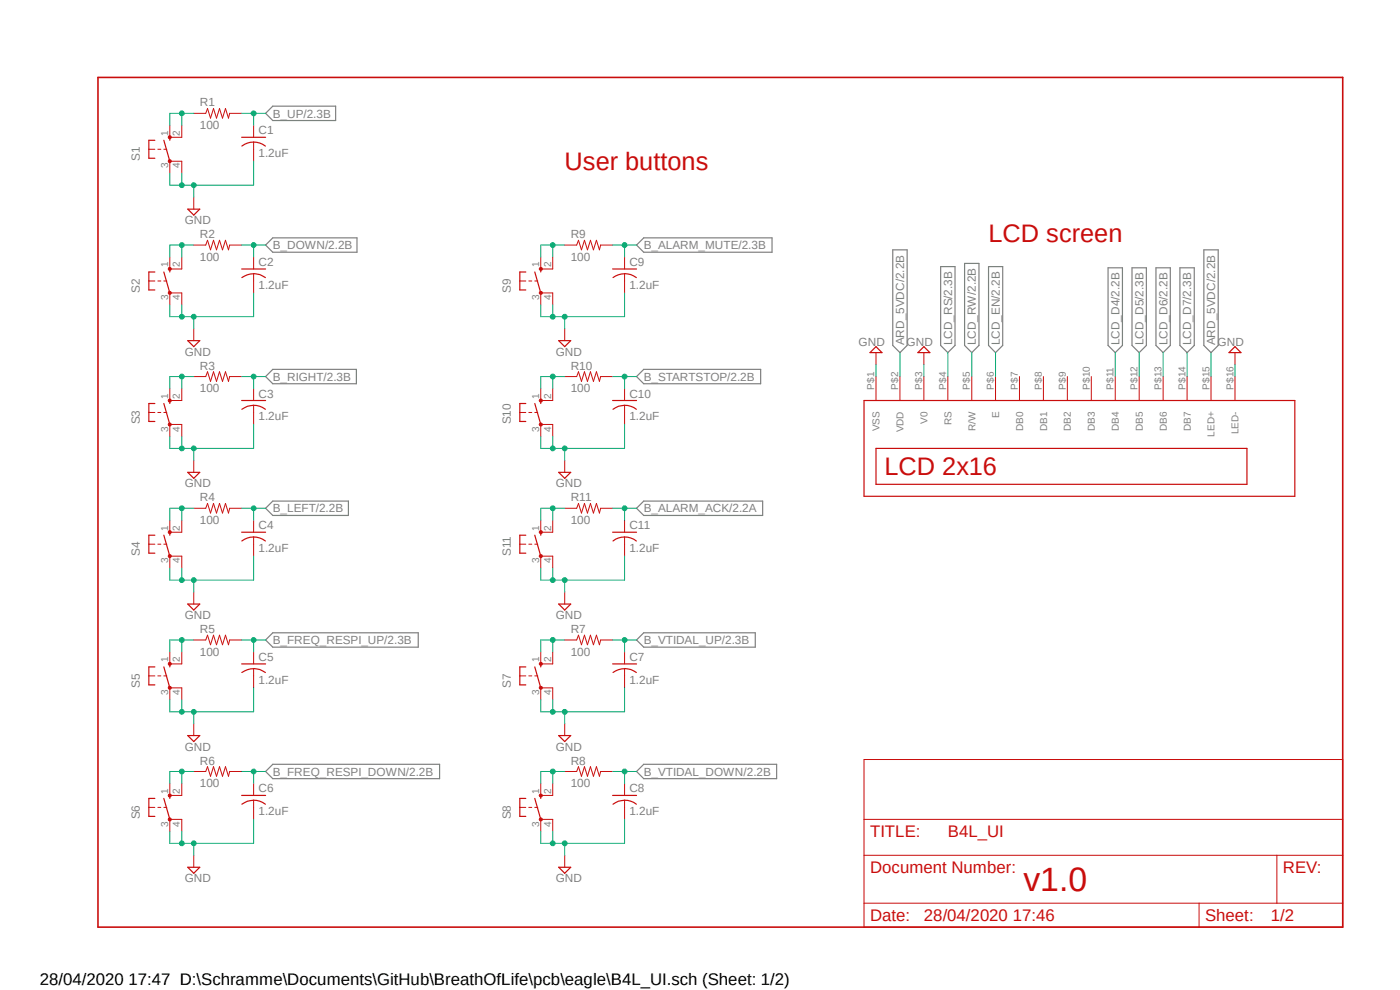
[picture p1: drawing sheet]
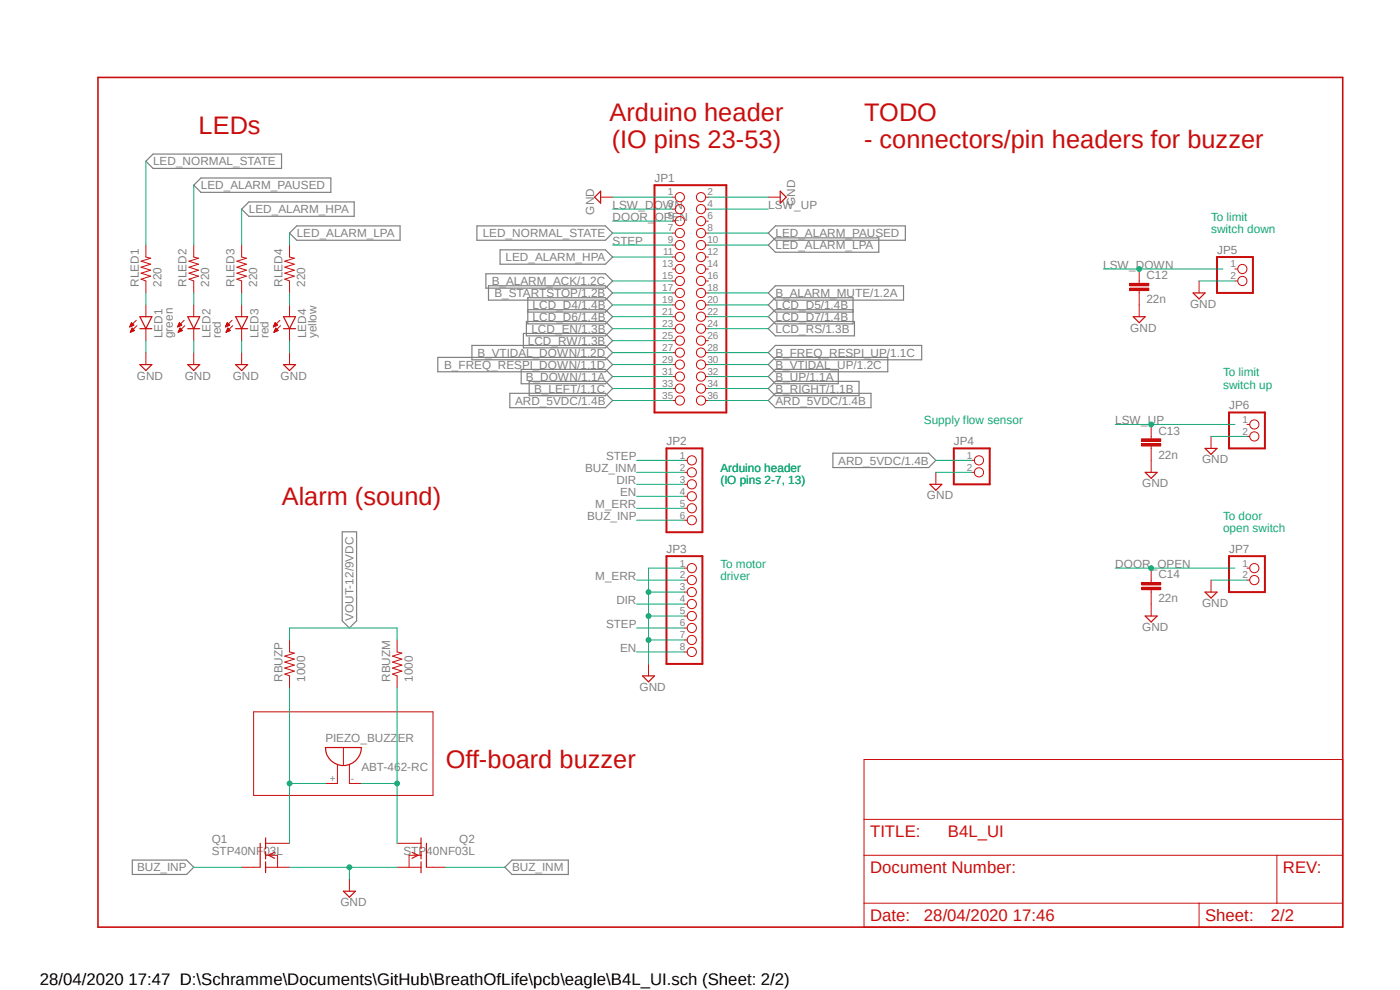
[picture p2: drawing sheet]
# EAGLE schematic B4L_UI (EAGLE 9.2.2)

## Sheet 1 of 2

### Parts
C1  1.2uF  C-US050-050X075  [C050-050X075]
C2  1.2uF  C-US050-050X075  [C050-050X075]
C3  1.2uF  C-US050-050X075  [C050-050X075]
C4  1.2uF  C-US050-050X075  [C050-050X075]
C5  1.2uF  C-US050-050X075  [C050-050X075]
C6  1.2uF  C-US050-050X075  [C050-050X075]
C7  1.2uF  C-US050-050X075  [C050-050X075]
C8  1.2uF  C-US050-050X075  [C050-050X075]
C9  1.2uF  C-US050-050X075  [C050-050X075]
C10  1.2uF  C-US050-050X075  [C050-050X075]
C11  1.2uF  C-US050-050X075  [C050-050X075]
R1  100  R-US_0309/12  [0309/12]
R2  100  R-US_0309/12  [0309/12]
R3  100  R-US_0309/12  [0309/12]
R4  100  R-US_0309/12  [0309/12]
R5  100  R-US_0309/12  [0309/12]
R6  100  R-US_0309/12  [0309/12]
R7  100  R-US_0309/12  [0309/12]
R8  100  R-US_0309/12  [0309/12]
R9  100  R-US_0309/12  [0309/12]
R10  100  R-US_0309/12  [0309/12]
R11  100  R-US_0309/12  [0309/12]
S1  40-XX  [B3F-40XX]
S2  40-XX  [B3F-40XX]
S3  40-XX  [B3F-40XX]
S4  40-XX  [B3F-40XX]
S5  40-XX  [B3F-40XX]
S6  40-XX  [B3F-40XX]
S7  40-XX  [B3F-40XX]
S8  40-XX  [B3F-40XX]
S9  40-XX  [B3F-40XX]
S10  40-XX  [B3F-40XX]
S11  40-XX  [B3F-40XX]
U$1  LCD_MC21605C6W-BNMLW-V2  [LCD_MC21605C6W-BNMLW-V2]

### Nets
ARD_5VDC: U$1.P$2(VDD) U$1.P$15(LED+) ; also sheet 2
B_ALARM_ACK: C11.1 R11.2 ; also sheet 2
B_ALARM_MUTE: C9.1 R9.2 ; also sheet 2
B_DOWN: C2.1 R2.2 ; also sheet 2
B_FREQ_RESPI_DOWN: C6.1 R6.2 ; also sheet 2
B_FREQ_RESPI_UP: C5.1 R5.2 ; also sheet 2
B_LEFT: C4.1 R4.2 ; also sheet 2
B_RIGHT: C3.1 R3.2 ; also sheet 2
B_STARTSTOP: C10.1 R10.2 ; also sheet 2
B_UP: C1.1 R1.2 ; also sheet 2
B_VTIDAL_DOWN: C8.1 R8.2 ; also sheet 2
B_VTIDAL_UP: C7.1 R7.2 ; also sheet 2
GND: C1.2 C2.2 C3.2 C4.2 C5.2 C6.2 C7.2 C8.2 C9.2 C10.2 C11.2 S1.3(P) S1.4(P1) S2.3(P) S2.4(P1) S3.3(P) S3.4(P1) S4.3(P) S4.4(P1) S5.3(P) S5.4(P1) S6.3(P) S6.4(P1) S7.3(P) S7.4(P1) S8.3(P) S8.4(P1) S9.3(P) S9.4(P1) S10.3(P) S10.4(P1) S11.3(P) S11.4(P1) U$1.P$1(VSS) U$1.P$3(V0) U$1.P$16(LED-) ; also sheet 2
LCD_D4: U$1.P$11(DB4) ; also sheet 2
LCD_D5: U$1.P$12(DB5) ; also sheet 2
LCD_D6: U$1.P$13(DB6) ; also sheet 2
LCD_D7: U$1.P$14(DB7) ; also sheet 2
LCD_EN: U$1.P$6(E) ; also sheet 2
LCD_RS: U$1.P$4(RS) ; also sheet 2
LCD_RW: U$1.P$5(R/W) ; also sheet 2
N$1: R1.1 S1.1(S) S1.2(S1)
N$3: R2.1 S2.1(S) S2.2(S1)
N$5: R3.1 S3.1(S) S3.2(S1)
N$7: R4.1 S4.1(S) S4.2(S1)
N$9: R5.1 S5.1(S) S5.2(S1)
N$10: R11.1 S11.1(S) S11.2(S1)
N$11: R9.1 S9.1(S) S9.2(S1)
N$13: R10.1 S10.1(S) S10.2(S1)
N$15: R8.1 S8.1(S) S8.2(S1)
N$17: R7.1 S7.1(S) S7.2(S1)
N$19: R6.1 S6.1(S) S6.2(S1)
Unconnected: U$1.P$7(DB0) U$1.P$8(DB1) U$1.P$9(DB2) U$1.P$10(DB3)

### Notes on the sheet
- User buttons
- LCD screen
- v1.0

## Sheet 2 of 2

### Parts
C12  22n  C2,5-3  [C2.5-3]
C13  22n  C2,5-3  [C2.5-3]
C14  22n  C2,5-3  [C2.5-3]
JP1  PINHD-2X18  [2X18]
JP2  PINHD-1X6  [1X06]
JP3  PINHD-1X8  [1X08]
JP4  PINHD-1X2  [1X02]
JP5  PINHD-1X2  [1X02]
JP6  PINHD-1X2  [1X02]
JP7  PINHD-1X2  [1X02]
LED1  green  LED5MM  [LED5MM]
LED2  red  LED5MM  [LED5MM]
LED3  red  LED5MM  [LED5MM]
LED4  yellow  LED5MM  [LED5MM]
PIEZO_BUZZER  ABT-462-RC  F/TMB  [F/TMB]
Q1  STP40NF03L  BUZ10  [TO220]
Q2  STP40NF03L  BUZ10  [TO220]
RBUZM  1000  R-US_0309/12  [0309/12]
RBUZP  1000  R-US_0309/12  [0309/12]
RLED1  220  R-US_0309/12  [0309/12]
RLED2  220  R-US_0309/12  [0309/12]
RLED3  220  R-US_0309/12  [0309/12]
RLED4  220  R-US_0309/12  [0309/12]

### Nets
ARD5VDC: JP4.1
ARD_5VDC: JP1.35 JP1.36 ; also sheet 1
B_ALARM_ACK: JP1.15 ; also sheet 1
B_ALARM_MUTE: JP1.18 ; also sheet 1
B_DOWN: JP1.31 ; also sheet 1
B_FREQ_RESPI_DOWN: JP1.29 ; also sheet 1
B_FREQ_RESPI_UP: JP1.28 ; also sheet 1
B_LEFT: JP1.33 ; also sheet 1
B_RIGHT: JP1.34 ; also sheet 1
B_STARTSTOP: JP1.17 ; also sheet 1
B_UP: JP1.32 ; also sheet 1
B_VTIDAL_DOWN: JP1.27 ; also sheet 1
B_VTIDAL_UP: JP1.30 ; also sheet 1
BUZ_INM: JP2.2 Q2.1(G)
BUZ_INP: JP2.6 Q1.1(G)
DIR: JP2.3 JP3.4
DOOR_OPEN: C14.1 JP1.5
EN: JP2.4 JP3.8
GND: C12.2 C13.2 C14.2 JP1.1 JP1.2 JP3.1 JP3.3 JP3.5 JP3.7 JP4.2 JP5.2 JP6.2 JP7.2 LED1.K(C) LED2.K(C) LED3.K(C) LED4.K(C) Q1.3(S) Q2.3(S) ; also sheet 1
LCD_D4: JP1.19 ; also sheet 1
LCD_D5: JP1.20 ; also sheet 1
LCD_D6: JP1.21 ; also sheet 1
LCD_D7: JP1.22 ; also sheet 1
LCD_EN: JP1.23 ; also sheet 1
LCD_RS: JP1.24 ; also sheet 1
LCD_RW: JP1.25 ; also sheet 1
LED_ALARM_HPA: JP1.11 RLED3.2
LED_ALARM_LPA: JP1.10 RLED4.2
LED_ALARM_PAUSED: JP1.8 RLED2.2
LED_NORMAL_STATE: JP1.7 RLED1.2
LSW_DOWN: C12.1 JP1.3
LSW_UP: C13.1 JP1.4
M_ERR: JP2.5 JP3.2
N$2: LED3.A RLED3.1
N$4: LED4.A RLED4.1
N$6: LED1.A RLED1.1
N$8: LED2.A RLED2.1
N$12: PIEZO_BUZZER.+ Q1.2(D) RBUZP.1
N$14: PIEZO_BUZZER.- Q2.2(D) RBUZM.1
STEP: JP1.9 JP2.1 JP3.6
VOUT-12/9VDC: RBUZM.2 RBUZP.2
Unconnected: JP1.6 JP1.12 JP1.13 JP1.14 JP1.16 JP1.26 JP5.1 JP6.1 JP7.1

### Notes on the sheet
- LEDs
- Arduino header
  (IO pins 23-53)
- TODO
  - connectors/pin headers for buzzer
- To limit
  switch down
- To limit
  switch up
- Supply flow sensor
- Arduino header
  (IO pins 2-7, 13)
- Arduino header
  (IO pins 2-7, 13)
- Alarm (sound)
- To door
  open switch
- To motor
  driver
- Off-board buzzer
